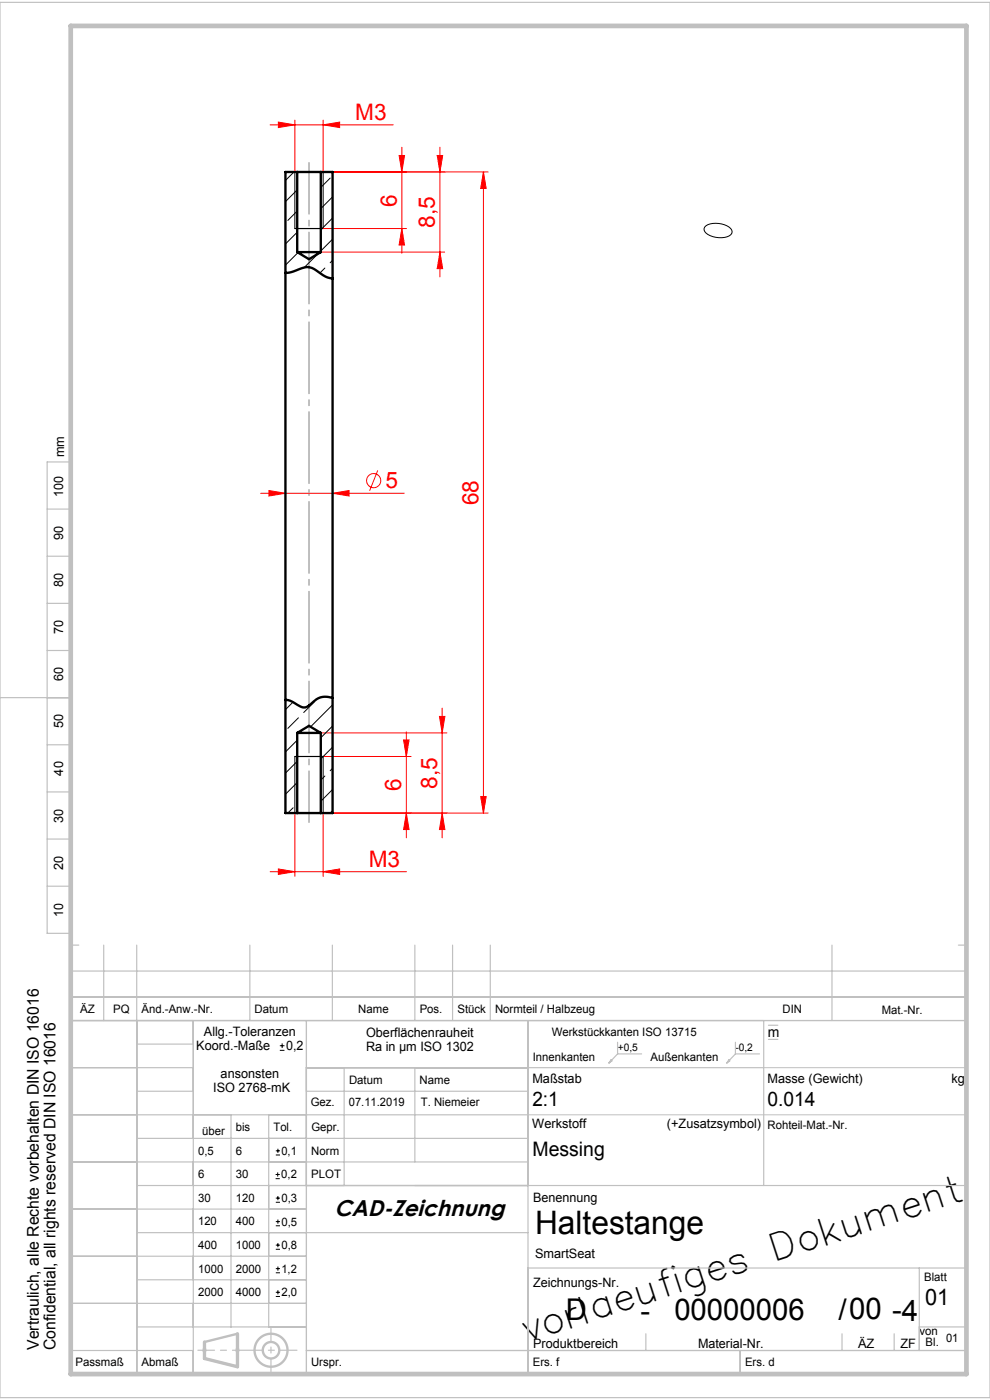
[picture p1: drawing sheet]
<svg xmlns="http://www.w3.org/2000/svg" width="210mm" height="297mm" viewBox="0 0 210 297" stroke-linecap="round" stroke-linejoin="round" font-family="sans-serif">
<g fill="none" stroke="#f00" stroke-width=".21">
<path d="M57.3 26.5h26.1M59 25.9l3.5 .6-3.5 .6zM62.5 25.5v11M63 36.5h40.5M68.5 26.5l3.5-.6v1.2zM68.5 25.5v11M84.7 33h1.1l-.6 3.5zM85.2 31.2v22.5M92.7 33h1.2l-.6 3.5zM93.3 31.2v27.5M102.5 36.5v136M102.5 36.5l.6 3.5h-1.1z"/>
<path d="M68 53.5h26.3M68.5 48.5h17.7M85.2 48.5l.6 3.5h-1.1zM93.3 53.5l.6 3.5h-1.2zM80.1 99.8l-1.7 4.3M55.3 104.6h30.5M57 104.1l3.5 .5-3.5 .6zM70.5 104.6l3.5-.5v1.1zM68 155.5h26.8M85.6 157h1.2l-.6 3.5zM86.2 155.2v22.5M93.2 152h1.2l-.6 3.5z"/>
<path d="M93.8 150.2v27.5M62.5 172.5v13.4M68 172.5h35.5M68.5 160.5h18.7M68.5 172.5v13.4M86.2 172.5l.6 3.5h-1.2zM93.8 172.5l.6 3.5h-1.2zM102 169h1.1l-.6 3.5zM57.3 184.9h28.9M59 184.3l3.5 .6-3.5 .6zM68.5 184.9l3.5-.6v1.2z"/>
<circle cx="79.3" cy="102" r="1.5"/>
</g>
<g fill="none" stroke="#000" stroke-width=".21">
<path d="M62.5 36.5v12M68.5 36.5v12M149.8 47.9a4.8 4.8 0 0 1 5.2 .6 1.03 1.03 0 0 1 .2 1.1 1.03 1.03 0 0 1-.9 .6 4.8 4.8 0 0 1-4.8-1.1 .86 .86 0 0 1 .3-1.2zM62.5 160.5v12M68.5 160.5v12M59.4 222.8h.9M59.4 221.8h.9M59.8 221.4v.9M58.5 250h.8M58.5 249.2h.8M58.5 259.2h.9M58.5 255.1h.9"/>
<path d="M58.5 254.2h.9M58.5 245h.9M58.5 244.1h.9M58.9 248.7v.9M58.9 253.7v.9M58.9 258.7v.9M58.9 243.7v.9M58.5 265h.9M58.5 264.1h.9M58.5 260h.9M58.5 275h.9M58.5 274.2h.9"/>
<path d="M58.5 270h.9M58.5 269.1h.9M58.9 263.7v.9M58.9 273.7v.9M58.9 268.7v.9"/>
</g>
<path d="M62.5 48.5h6M62.5 160.5h6" fill="none" stroke="#000" stroke-width=".25"/>
<path d="M112 236.5h93M162 226.5h43M42.9 286.4h1M43 286.1l.7 .7M43.4 285.9v1M43.7 286.1l-.7 .7M49.9 286.4h1M50 286.1l.7 .7M50.4 285.9v1M50.7 286.1l-.7 .7" fill="none" stroke="#c0c0c0" stroke-width=".21"/>
<g fill="none" stroke="#c0c0c0" stroke-width=".5">
<path d="M50.4 282.9l-7 1.8"/>
<circle cx="57.5" cy="286.4" r="3.5"/>
<circle cx="57.5" cy="286.4" r="1.75"/>
</g>
<path d="M65.5 34.5v140" fill="none" stroke="#808080" stroke-width=".21" stroke-dasharray="15.2 1.3 1.3 1.3" stroke-dashoffset="4.3"/>
<path d="M57.5 291v-9.2" fill="none" stroke="#c0c0c0" stroke-width=".25" stroke-dasharray="6.3 1.3 1.3 1.3" stroke-dashoffset="3.7"/>
<path d="M42 286.4h21" fill="none" stroke="#c0c0c0" stroke-width=".25" stroke-dasharray="6.3 1.3 1.3 1.3" stroke-dashoffset="2.8"/>
<g fill="none" stroke="#c0c0c0" stroke-width=".25">
<path d="M0 .5h210v296h-210zM10 98h5v100h-5zM10 108h5M10 118h5M10 128h5M10 138h5M0 148h15M10 158h5M10 168h5M10 178h5M10 188h5M15 198.5v93h190v-85.5h-190"/>
<path d="M15 216.5h190M15 211.5h190M15 200.5h1.7M22 200.5v16M29 200.5v91M41 216.5v75M53 200.5v16M65 216.5v75M70.5 200.5v16M88 200.5v16M96 200.5v16M104 200.5v16"/>
<path d="M112 216.5v75M162 216.5v35M163 217.5h2M176.5 200.5v16M203.3 200.5h1.7M15 226.5h26M15 236.5h97M29 221.5h12M29 231.5h12M49 236.5v45M57 236.5v45M65 226.5h97"/>
<path d="M65 231.5h47M73 226.5v25M88 226.5v20M129.6 224.9l.2 .2-.6 .4zM131 221.1v2.5M131 223.6h5.1M131 223.6l-1.8 1.9M154.6 224.9l.2 .2-.6 .4zM156 223.6h5.1M156 221.1v2.5M156 223.6l-1.8 1.9M163 220.5h2"/>
<path d="M15 246.5h97M15 256.5h50M29 251.5h176M29 241.5h83M15 266.5h50M15 276.5h50M29 261.5h83M29 271.5h36M112 269h93M195 269v17.5M15 286.5h26M29 281.5h36"/>
<path d="M65 286.5h140M137 283v3.5M157 286.5v5M178.6 283v3.5M189.7 283v3.5M195 281.5h10"/>
</g>
<path d="M50.4 282.9v7l-7-1.7v-3.5" fill="none" stroke="#c0c0c0" stroke-width=".7"/>
<path d="M15 5.5h190v286h-190z" fill="none" stroke="#c0c0c0" stroke-width="1"/>
<g fill="#f00">
<path d="M68.5 184.9l3.5-.6v1.2zM59 184.3l3.5 .6-3.5 .6zM70.5 104.6l3.5-.5v1.1zM57 104.1l3.5 .5-3.5 .6z"/>
<path d="M59 25.9l3.5 .6-3.5 .6zM68.5 26.5l3.5-.6v1.2z"/>
<path d="M93.3 53.5l.6 3.5h-1.2zM92.7 33h1.2l-.6 3.5zM86.2 172.5l.6 3.5h-1.2zM85.6 157h1.2l-.6 3.5z"/>
<path d="M93.2 152h1.2l-.6 3.5zM93.8 172.5l.6 3.5h-1.2z"/>
<path d="M84.7 33h1.1l-.6 3.5zM85.2 48.5l.6 3.5h-1.1zM102.5 36.5l.6 3.5h-1.1zM102 169h1.1l-.6 3.5z"/>
</g>
<g fill="none" stroke="#000" stroke-width=".21">
<path d="M62.4 36.5l-1.9 1.8M70 37.8l-2 2M63 49.3l-2.5 2.5M63 40.3l-2.5 2.5M63 44.8l-1.9 2M63.2 53.6l-2.7 2.7M67.4 53.9l-2.9 2.8M68.9 56.9l-1 1M70.5 41.8l-2.5 2.5M70.5 46.3l-2.5 2.5M70.5 50.7l-2.5 2.5M70.5 55.2l-.5 .5"/>
<path d="M62.1 148.9l-1.6 1.6M63 157l-2.5 2.5M63.3 152.3l-2.2 2.2M66.7 148.9l-2.3 2.3M70.5 149.5l-4.6 4.7M70.5 154l-2.5 2.5M70.5 158.5l-2.5 2.5M62.2 171.4l-1.1 1.1M63 161.5l-2.5 2.5M63 166l-2.5 2.5M68.9 164.6l-.9 .9M70.5 167.5l-2.5 2.5"/>
<path d="M70.5 172l-.5 .5M70.5 163l-.5 .5"/>
</g>
<g fill="none" stroke="#000" stroke-width=".5">
<path d="M63 36.5h5M63 36.5h-2.5v136h2.5M63 36.5v17M68 36.5h2.5v136h-2.5M68 36.5v17M60.5 57.9a5.7 5.7 0 0 0 3-.8 3.4 3.4 0 0 1 4.2 .7l1.3 .9 1.5 .4M63 53.5h5M63 53.5l2.5 1.5 2.5-1.5M63 155.5h5M63 155.5l2.5-1.5 2.5 1.5M63 155.5v17M68 155.5v17"/>
<path d="M70.5 148.1a3.9 3.9 0 0 0-4.5 1.2 1.88 1.88 0 0 1-2.9 .2l-1.5-.8-1.1-.2M63 172.5h5"/>
</g>
<text font-size="7.8" x="112.2" y="284.6" transform="rotate(-18 112.2 284.6)">vorlaeufiges Dokument</text>
<text font-size="6.9" x="113.5" y="261.7">Haltestange</text>
<g font-size="6.3">
<text x="120" y="279.9">D</text>
<text x="135.8" y="280.2">-</text>
<text x="143" y="279.9">00000006</text>
<text x="177.8" y="280">/00 -4</text>
</g>
<g font-size="4.8" fill="#f00">
<text x="75.4" y="25.4">M3</text>
<text x="84.2" y="43.8" transform="rotate(-90 84.2 43.8)">6</text>
<text x="92.2" y="48.3" transform="rotate(-90 92.2 48.3)">8,5</text>
<text x="81.7" y="103.6">5</text>
<text x="101.5" y="107.2" transform="rotate(-90 101.5 107.2)">68</text>
<text x="85.1" y="167.8" transform="rotate(-90 85.1 167.8)">6</text>
<text x="92.7" y="167.3" transform="rotate(-90 92.7 167.3)">8,5</text>
<text x="78.2" y="183.8">M3</text>
</g>
<g font-size="4.8">
<text x="70.9" y="257.9">CAD-Zeichnung</text>
<text x="196.2" y="276.8">01</text>
</g>
<g font-size="4.2">
<text x="112.9" y="234.7">2:1</text>
<text x="162.8" y="234.6">0.014</text>
<text x="112.9" y="245.1">Messing</text>
</g>
<g font-size="3.4">
<text x="8.3" y="286.4" transform="rotate(-90 8.3 286.4)">Vertraulich, alle Rechte vorbehalten DIN ISO 16016</text>
<text x="11.8" y="286.4" transform="rotate(-90 11.8 286.4)">Confidential, all rights reserved DIN ISO 16016</text>
</g>
<text font-size="3" x="162.9" y="220">m</text>
<g font-size="2.7">
<text x="13.6" y="97" transform="rotate(-90 13.6 97)">mm</text>
<text x="13.4" y="105.5" transform="rotate(-90 13.4 105.5)">100</text>
<text x="13.4" y="114.5" transform="rotate(-90 13.4 114.5)">90</text>
<text x="13.4" y="124.5" transform="rotate(-90 13.4 124.5)">80</text>
<text x="13.4" y="134.5" transform="rotate(-90 13.4 134.5)">70</text>
<text x="13.4" y="144.5" transform="rotate(-90 13.4 144.5)">60</text>
<text x="13.4" y="154.5" transform="rotate(-90 13.4 154.5)">50</text>
<text x="13.4" y="164.5" transform="rotate(-90 13.4 164.5)">40</text>
<text x="13.4" y="174.5" transform="rotate(-90 13.4 174.5)">30</text>
<text x="13.4" y="184.5" transform="rotate(-90 13.4 184.5)">20</text>
<text x="13.4" y="194.5" transform="rotate(-90 13.4 194.5)">10</text>
<text x="43.3" y="219.8">Allg.-Toleranzen</text>
<text x="77.7" y="219.9">Oberflächenrauheit</text>
<text x="41.6" y="222.8">Koord.-Maße</text>
<text x="60.7" y="222.8">0,2</text>
<text x="77.6" y="222.9">Ra in µm ISO 1302</text>
<text x="45.2" y="231.8">ISO 2768-mK</text>
<text x="46.8" y="228.8">ansonsten</text>
<text x="112.9" y="229.8">Maßstab</text>
<text x="162.8" y="229.8">Masse (Gewicht)</text>
<text x="201.8" y="229.7">kg</text>
<text x="112.9" y="239.4">Werkstoff</text>
<text x="141.5" y="239.4">(+Zusatzsymbol)</text>
<text x="113.1" y="255">Benennung</text>
<text x="113.5" y="266.8">SmartSeat</text>
<text x="113.1" y="272.9">Zeichnungs-Nr.</text>
<text x="113.1" y="286">Produktbereich</text>
<text x="148.1" y="285.9">Material-Nr.</text>
<text x="182" y="285.9">ÄZ</text>
<text x="191" y="285.9">ZF</text>
</g>
<g font-size="2.5">
<text x="17" y="215">ÄZ</text>
<text x="24" y="215">PQ</text>
<text x="30" y="215">Änd.-Anw.-Nr.</text>
<text x="54" y="215">Datum</text>
<text x="76" y="215">Name</text>
<text x="89" y="215">Pos.</text>
<text x="97" y="215">Stück</text>
<text x="105" y="215">Normteil / Halbzeug</text>
<text x="166" y="215">DIN</text>
<text x="187" y="215">Mat.-Nr.</text>
<text x="117" y="219.8">Werkstückkanten ISO 13715</text>
<text x="113" y="225">Innenkanten</text>
<text x="138" y="225">Außenkanten</text>
<text x="74" y="230">Datum</text>
<text x="89" y="230">Name</text>
<text x="50" y="240">bis</text>
<text x="58" y="240">Tol.</text>
<text x="65.9" y="234.7">Gez.</text>
<text x="66" y="240">Gepr.</text>
<text x="74" y="234.7">07.11.2019</text>
<text x="89.3" y="234.7">T. Niemeier</text>
<text x="162.8" y="239.4">Rohteil-Mat.-Nr.</text>
<text x="42" y="245">0,5</text>
<text x="42.9" y="240.8">über</text>
<text x="50.1" y="245">6</text>
<text x="59.7" y="245">0,1</text>
<text x="66" y="245">Norm</text>
<text x="42" y="250">6</text>
<text x="50" y="250">30</text>
<text x="59.7" y="250">0,2</text>
<text x="66" y="250">PLOT</text>
<text x="42" y="255">30</text>
<text x="50" y="255">120</text>
<text x="59.7" y="255">0,3</text>
<text x="42" y="260">120</text>
<text x="50" y="260">400</text>
<text x="59.7" y="260">0,5</text>
<text x="42.1" y="270">1000</text>
<text x="42.1" y="265">400</text>
<text x="50" y="270">2000</text>
<text x="50" y="265">1000</text>
<text x="59.7" y="265">0,8</text>
<text x="59.7" y="270">1,2</text>
<text x="42" y="275">2000</text>
<text x="50" y="275">4000</text>
<text x="59.7" y="275">2,0</text>
<text x="196" y="271.8">Blatt</text>
<text x="195" y="283.3">von</text>
<text x="196.3" y="285.6">Bl.</text>
<text x="200.7" y="284.7">01</text>
<text x="16" y="289.8">Passmaß</text>
<text x="30" y="289.8">Abmaß</text>
<text x="66" y="289.8">Urspr.</text>
<text x="113" y="289.8">Ers. f</text>
<text x="158" y="289.8">Ers. d</text>
</g>
<g font-size="2.2">
<text x="131" y="222.9">+0,5</text>
<text x="156" y="222.9">-0,2</text>
</g>
</svg>
